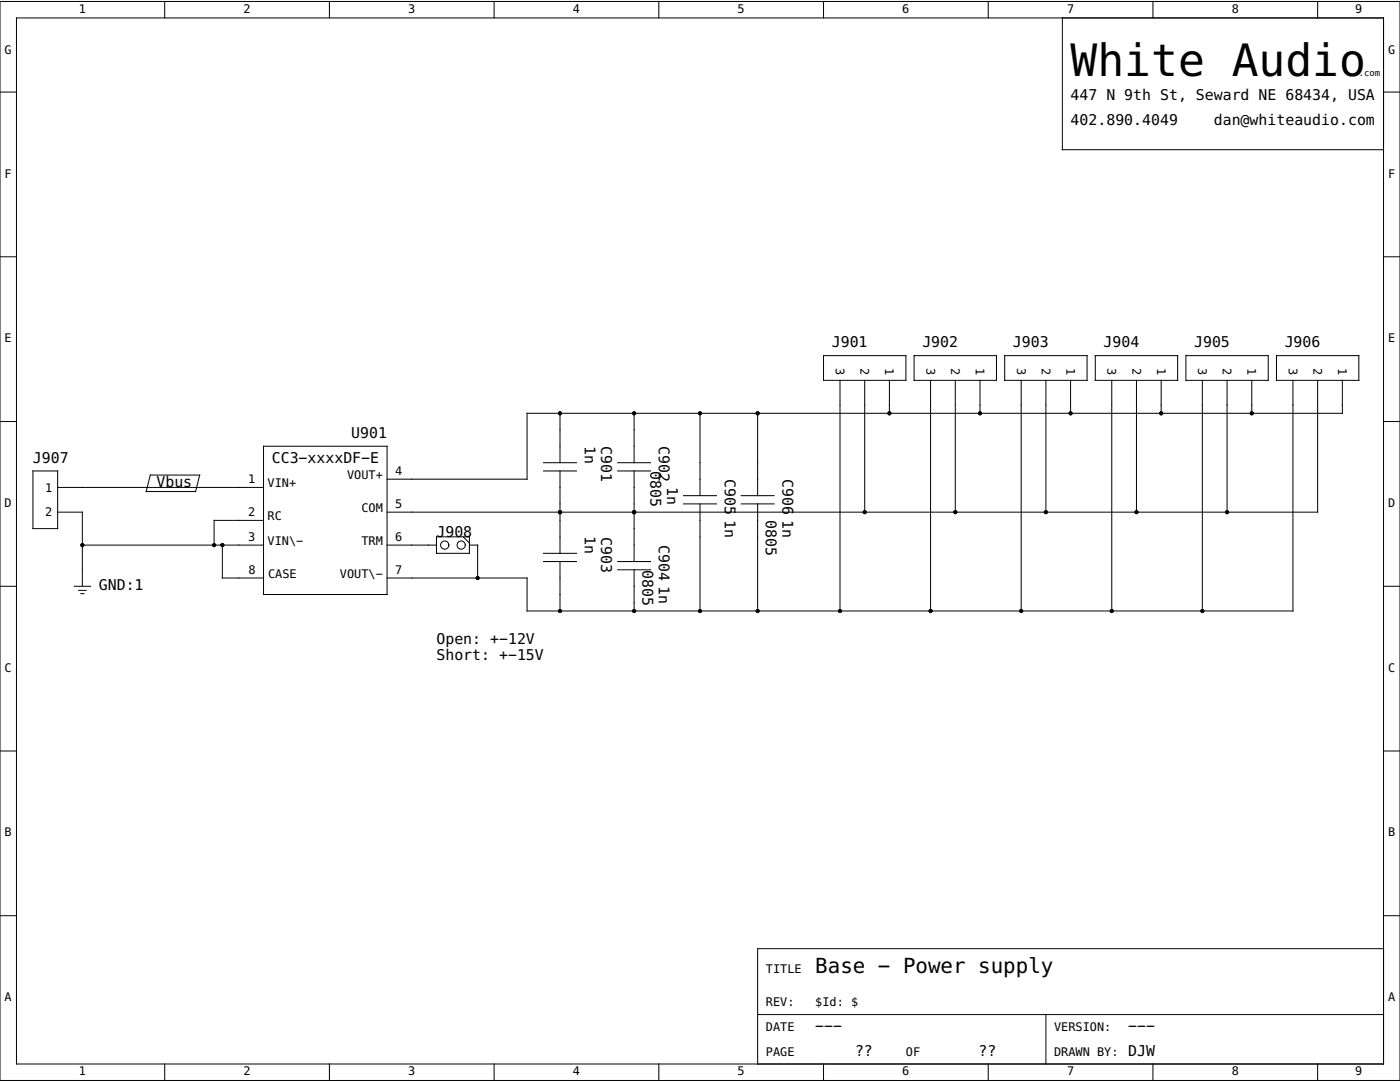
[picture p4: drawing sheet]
<svg xmlns="http://www.w3.org/2000/svg" width="279mm" height="216mm" viewBox="0 0 279 216" stroke-linecap="round" stroke-linejoin="round" font-family="sans-serif">
<g fill="none" stroke="#000" stroke-width=".2">
<path d="M0 .3h279.4v215.3h-279.4zM0 18.4h3.3M3.3 3.6h272.8v208.7h-272.8zM32.9 .3v3.3M65.7 .3v3.3M98.6 .3v3.3M131.5 .3v3.3M164.4 .3v3.3M197.2 .3v3.3M212 3.6v26.3h64.1M230.1 .3v3.3M263 .3v3.3"/>
<path d="M276.1 18.4h3.3M0 51.2h3.3M276.1 51.2h3.3M164.4 71h16.4v4.9h-16.4zM167.6 75.9v46M172.6 75.9v26.3M177.5 75.9v6.6M182.4 71h16.5v4.9h-16.5zM185.7 75.9v46M190.6 75.9v26.3M195.6 75.9v6.6M200.5 71h16.4v4.9h-16.4z"/>
<path d="M203.8 75.9v46M208.7 75.9v26.3M213.7 75.9v6.6M218.6 71h16.4v4.9h-16.4zM221.9 75.9v46M226.8 75.9v26.3M231.7 75.9v6.6M236.7 71h16.4v4.9h-16.4zM240 75.9v46M244.9 75.9v26.3M249.8 75.9v6.6M254.7 71h16.5v4.9h-16.5z"/>
<path d="M258 75.9v46h-152.8v-6.6h-28M263 75.9v26.3h-185.8M267.9 75.9v6.6h-162.7v13.1h-28M0 84.1h3.3M6.6 94h4.9v11.5h-4.9zM11.5 97.3h41.1M30 94.8h9.9l-.9 3.3h-9.8zM52.6 89h24.6v29.6h-24.6zM108.5 92.3h6.5M108.5 94h6.5M111.8 82.5v9.8M111.8 94v16.4"/>
<path d="M123.3 92.3h6.5M123.3 94h6.5M126.6 82.5v9.8M126.6 94v18.1M136.4 98.9h6.6M139.7 82.5v16.4M147.9 98.9h6.6M151.2 82.5v16.4M276.1 84.1h3.3M0 117h3.3M11.5 102.2h4.9v14.8M14.8 117h3.3"/>
<path d="M15.7 117.8h1.5M16.1 118.5h.7M16.4 108.8h36.2M44.4 108.8v6.5h8.2M52.6 103.8h-9.9v5M77.2 108.8h9.9M87.1 107.1h6.6v3.3h-6.6zM92.4 107.1l1.3 1.3M93.7 108.8h1.6v6.5M108.5 110.4h6.5M108.5 112.1h6.5M111.8 112.1v9.8"/>
<path d="M123.3 112.1h6.5M123.3 113.7h6.5M126.6 113.7v8.2M136.4 100.5h6.6M139.7 100.5v21.4M147.9 100.5h6.6M151.2 100.5v21.4M276.1 117h3.3M0 149.9h3.3M276.1 149.9h3.3M0 182.7h3.3M276.1 189.3h-124.9v23"/>
<path d="M276.1 182.7h3.3M32.9 212.3v3.3M65.7 212.3v3.3M98.6 212.3v3.3M131.5 212.3v3.3M151.2 202.4h124.9M164.4 212.3v3.3M197.2 212.3v3.3M208.7 202.4v9.9M230.1 212.3v3.3M263 212.3v3.3"/>
<circle cx="88.8" cy="108.8" r=".82"/>
<circle cx="92" cy="108.8" r=".82"/>
</g>
<g fill="#000">
<circle cx="111.8" cy="82.5" r=".41"/>
<circle cx="126.6" cy="82.5" r=".41"/>
<circle cx="139.7" cy="82.5" r=".41"/>
<circle cx="151.2" cy="82.5" r=".41"/>
<circle cx="177.5" cy="82.5" r=".41"/>
<circle cx="195.6" cy="82.5" r=".41"/>
<circle cx="213.7" cy="82.5" r=".41"/>
<circle cx="231.7" cy="82.5" r=".41"/>
<circle cx="249.8" cy="82.5" r=".41"/>
<circle cx="16.4" cy="108.8" r=".41"/>
<circle cx="42.7" cy="108.8" r=".41"/>
<circle cx="44.4" cy="108.8" r=".41"/>
<circle cx="95.3" cy="115.3" r=".41"/>
<circle cx="111.8" cy="102.2" r=".41"/>
<circle cx="126.6" cy="102.2" r=".41"/>
<circle cx="172.6" cy="102.2" r=".41"/>
<circle cx="190.6" cy="102.2" r=".41"/>
<circle cx="208.7" cy="102.2" r=".41"/>
<circle cx="226.8" cy="102.2" r=".41"/>
<circle cx="244.9" cy="102.2" r=".41"/>
<circle cx="111.8" cy="121.9" r=".41"/>
<circle cx="126.6" cy="121.9" r=".41"/>
<circle cx="139.7" cy="121.9" r=".41"/>
<circle cx="151.2" cy="121.9" r=".41"/>
<circle cx="167.6" cy="121.9" r=".41"/>
<circle cx="185.7" cy="121.9" r=".41"/>
<circle cx="203.8" cy="121.9" r=".41"/>
<circle cx="221.9" cy="121.9" r=".41"/>
<circle cx="240" cy="121.9" r=".41"/>
</g>
<text font-size="8.9" x="213.7" y="15.1">White Audio</text>
<text font-size="4.2" x="162.7" y="194.2">Base − Power supply</text>
<g font-size="3">
<text x="213.7" y="20">447 N 9th St, Seward NE 68434, USA</text>
<text x="213.7" y="24.9">402.890.4049</text>
<text x="242.2" y="24.9">dan@whiteaudio.com</text>
<text x="166" y="69.3">J901</text>
<text x="184.1" y="69.3">J902</text>
<text x="202.2" y="69.3">J903</text>
<text x="220.2" y="69.3">J904</text>
<text x="238.3" y="69.3">J905</text>
<text x="256.4" y="69.3">J906</text>
<text x="70.1" y="87.4">U901</text>
<text x="116.7" y="89" transform="rotate(90 116.7 89)">1n</text>
<text x="120" y="89" transform="rotate(90 120 89)">C901</text>
<text x="131.5" y="89" transform="rotate(90 131.5 89)">C902</text>
<text x="6.6" y="92.3">J907</text>
<text x="54.2" y="92.3">CC3−xxxxDF−E</text>
<text x="129.8" y="94" transform="rotate(90 129.8 94)">0805</text>
<text x="144.6" y="95.6" transform="rotate(90 144.6 95.6)">C905 1n</text>
<text x="156.1" y="95.6" transform="rotate(90 156.1 95.6)">C906 1n</text>
<text x="31.2" y="97.3">Vbus</text>
<text x="133.1" y="97.3" transform="rotate(90 133.1 97.3)">1n</text>
<text x="87.1" y="107.1">J908</text>
<text x="116.7" y="107" transform="rotate(90 116.7 107)">1n</text>
<text x="120" y="107.1" transform="rotate(90 120 107.1)">C903</text>
<text x="152.8" y="103.8" transform="rotate(90 152.8 103.8)">0805</text>
<text x="128.2" y="113.7" transform="rotate(90 128.2 113.7)">0805</text>
<text x="131.5" y="108.8" transform="rotate(90 131.5 108.8)">C904 1n</text>
<text x="19.7" y="117.8">GND:1</text>
<text x="87.1" y="128.5">Open: +−12V</text>
<text x="87.1" y="131.8">Short: +−15V</text>
<text x="162.7" y="205.7">−−−</text>
<text x="225.2" y="205.7">−−−</text>
<text x="170.6" y="210.7">??</text>
<text x="195.3" y="210.7">??</text>
<text x="225.2" y="210.7">DJW</text>
</g>
<g font-size="2.4">
<text x="15.7" y="2.6">1</text>
<text x="48.6" y="2.6">2</text>
<text x="81.5" y="2.6">3</text>
<text x="114.3" y="2.6">4</text>
<text x="147.2" y="2.6">5</text>
<text x="180.1" y="2.6">6</text>
<text x="212.9" y="2.6">7</text>
<text x="245.8" y="2.6">8</text>
<text x="270.5" y="2.6">9</text>
<text x=".9" y="10.8">G</text>
<text x="277" y="10.8">G</text>
<text x=".9" y="35.4">F</text>
<text x="277" y="35.4">F</text>
<text x=".9" y="68.3">E</text>
<text x="277" y="68.3">E</text>
<text x="166.8" y="73.4" transform="rotate(90 166.8 73.4)">3</text>
<text x="171.7" y="73.4" transform="rotate(90 171.7 73.4)">2</text>
<text x="176.7" y="73.4" transform="rotate(90 176.7 73.4)">1</text>
<text x="184.9" y="73.4" transform="rotate(90 184.9 73.4)">3</text>
<text x="189.8" y="73.4" transform="rotate(90 189.8 73.4)">2</text>
<text x="194.8" y="73.4" transform="rotate(90 194.8 73.4)">1</text>
<text x="203" y="73.4" transform="rotate(90 203 73.4)">3</text>
<text x="207.9" y="73.4" transform="rotate(90 207.9 73.4)">2</text>
<text x="212.8" y="73.4" transform="rotate(90 212.8 73.4)">1</text>
<text x="221.1" y="73.4" transform="rotate(90 221.1 73.4)">3</text>
<text x="226" y="73.4" transform="rotate(90 226 73.4)">2</text>
<text x="230.9" y="73.4" transform="rotate(90 230.9 73.4)">1</text>
<text x="239.1" y="73.4" transform="rotate(90 239.1 73.4)">3</text>
<text x="244.1" y="73.4" transform="rotate(90 244.1 73.4)">2</text>
<text x="249" y="73.4" transform="rotate(90 249 73.4)">1</text>
<text x="257.2" y="73.4" transform="rotate(90 257.2 73.4)">3</text>
<text x="262.1" y="73.4" transform="rotate(90 262.1 73.4)">2</text>
<text x="267.1" y="73.4" transform="rotate(90 267.1 73.4)">1</text>
<text x="69.3" y="95.6">VOUT+</text>
<text x="78.9" y="94.8">4</text>
<text x=".9" y="101.2">D</text>
<text x="9" y="98.1">1</text>
<text x="49.5" y="96.4">1</text>
<text x="53.4" y="97.3">VIN+</text>
<text x="78.9" y="101.4">5</text>
<text x="277" y="101.2">D</text>
<text x="9" y="103">2</text>
<text x="49.5" y="103">2</text>
<text x="49.5" y="107.9">3</text>
<text x="53.4" y="103.8">RC</text>
<text x="72.1" y="102.2">COM</text>
<text x="78.9" y="107.9">6</text>
<text x="53.4" y="108.8">VIN\−</text>
<text x="72.1" y="108.8">TRM</text>
<text x="49.6" y="114.6">8</text>
<text x="53.5" y="115.4">CASE</text>
<text x="67.8" y="115.3">VOUT\−</text>
<text x="78.9" y="114.5">7</text>
<text x=".9" y="134">C</text>
<text x="277" y="134">C</text>
<text x=".9" y="166.9">B</text>
<text x="277" y="166.9">B</text>
<text x="152.8" y="194.2">TITLE</text>
<text x=".9" y="199.8">A</text>
<text x="152.8" y="200.8">REV:</text>
<text x="162.7" y="200.8">$Id: $</text>
<text x="277" y="199.8">A</text>
<text x="152.8" y="205.7">DATE</text>
<text x="210.4" y="205.7">VERSION:</text>
<text x="15.7" y="214.6">1</text>
<text x="48.6" y="214.6">2</text>
<text x="81.5" y="214.6">3</text>
<text x="114.3" y="214.6">4</text>
<text x="147.2" y="214.6">5</text>
<text x="152.8" y="210.7">PAGE</text>
<text x="180.1" y="214.6">6</text>
<text x="180.8" y="210.7">OF</text>
<text x="210.4" y="210.7">DRAWN BY:</text>
<text x="212.9" y="214.6">7</text>
<text x="245.8" y="214.6">8</text>
<text x="270.5" y="214.6">9</text>
</g>
<text font-size="1.8" x="271.2" y="15.1">.com</text>
</svg>
